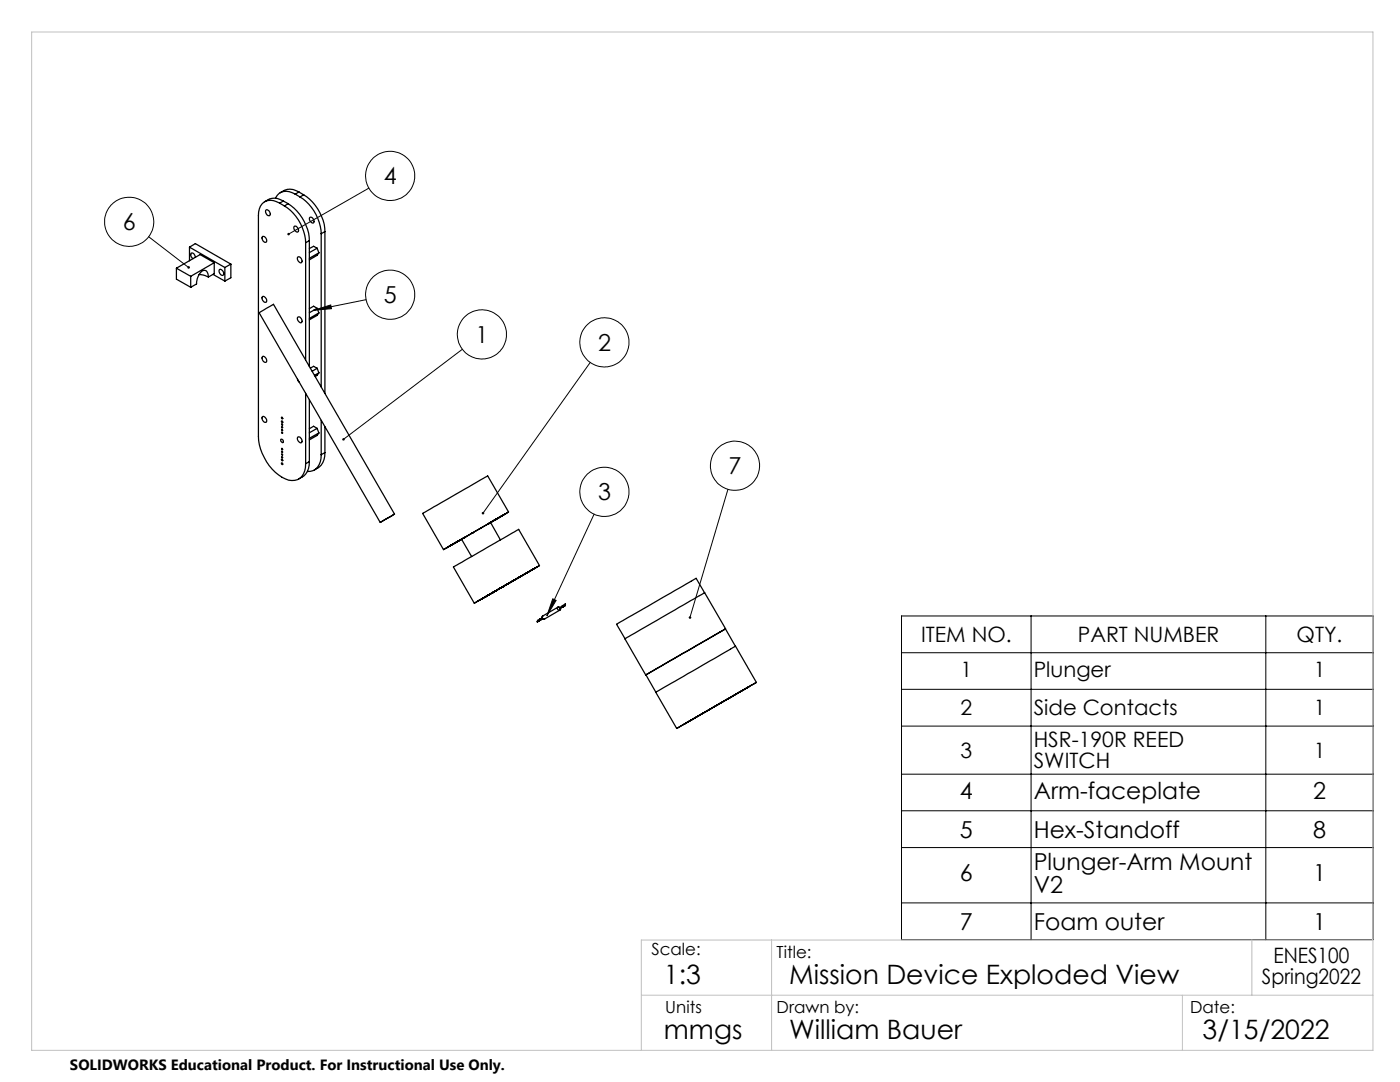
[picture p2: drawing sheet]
<svg xmlns="http://www.w3.org/2000/svg" width="279mm" height="216mm" viewBox="0 0 279 216" stroke-linecap="round" stroke-linejoin="round" font-family="sans-serif">
<g fill="none" stroke="#000" stroke-width=".2">
<path d="M73.6 37.5l-16 9.2M29.7 47.2l7.9 6.2M73.1 59.8l-10.5 2.1M62.6 61.9l3.4-1 .1 .7zM92.3 69.7l-23.8 18M117.8 72.3l-21.4 30.1M145.3 97.6l-7.6 25.6M110.3 119.5l.7 .3-1.9 3.1zM118.6 102.6l-9.5 20.3M179.9 122.9h94.1v64.6h-94.1zM179.9 130.2h94.1M179.9 137.5h94.1"/>
<path d="M205.8 122.9v64.6M252.6 122.9v64.6M179.9 144.9h94.1M179.9 154.5h94.1M179.9 161.8h94.1M179.9 169.1h94.1M179.9 180.2h94.1"/>
<circle cx="77.9" cy="35.1" r="4.9"/>
<circle cx="25.8" cy="44.3" r="4.9"/>
<circle cx="77.9" cy="58.8" r="4.9"/>
<circle cx="96.2" cy="66.7" r="4.9"/>
<circle cx="120.6" cy="68.3" r="4.9"/>
<circle cx="120.6" cy="98.1" r="4.9"/>
<circle cx="146.7" cy="92.9" r="4.9"/>
</g>
<path d="M6.3 6.4h267.7v203.2h-267.7zM128 198.6h146M154 187.6v22M236 198.6v11M249.8 187.6v11M274 187.6h-146v22" fill="none" stroke="#c0c0c0" stroke-width=".2"/>
<path d="M57.4 46.6v.2l.2-.1-.2 .1a.26 .26 0 0 0 .3 .2 .26 .26 0 0 0 .1-.4 .26 .26 0 0 0-.4 0zM37.5 53.2a.25 .25 0 0 0 0 .4 .25 .25 0 0 0 .4-.1l-.3-.1 .3 .1a.25 .25 0 0 0-.1-.3 .25 .25 0 0 0-.3 0zM68.4 87.5l-.1 .3 .2-.1-.2 .1a.25 .25 0 0 0 .4 .1 .25 .25 0 0 0 0-.4 .25 .25 0 0 0-.3 0zM96.2 102.2v.4l.2-.2-.2 .2a.26 .26 0 0 0 .4 0 .26 .26 0 0 0 0-.4 .26 .26 0 0 0-.4 0zM110.3 119.5l.7 .3-1.9 3.1zM137.6 123a.25 .25 0 0 0-.2 .3 .25 .25 0 0 0 .2 .2l.1-.3-.1 .3a.26 .26 0 0 0 .4-.3 .26 .26 0 0 0-.4-.2zM62.6 61.9l3.4-1 .1 .7z" fill="#000"/>
<g fill="none" stroke="#000" stroke-width=".25">
<path d="M58.9 38.7a2.52 2.52 0 0 0-3.9 .8M58.9 38.7l1 .6M59.7 38.3a3.1 3.1 0 0 0-3.8 .2M59.7 38.3l-.8 .4M59.7 38.3l.9 .6M59.9 39.3a9.2 9.2 0 0 1 4.2 7.3M60.6 38.9a9.2 9.2 0 0 1 4.2 7.3M60.6 38.9l-.7 .4M35.2 53.5l2.9 1.6M35.2 53.5v2.2l2.9 1.6M37.8 49.3l1.2-.7 7.1 4.1M37.8 49.3l7.1 4.1"/>
<path d="M37.8 49.3v2.7M38.1 55.1v2.2M39 51.3l-.2-.4a.58 .58 0 0 0-.6-.4l-.1 .5 .4 .6M39.7 54.8l.9 .1 1 .4M41.6 55.3a.96 .96 0 0 0-.2-1 .96 .96 0 0 0-1-.3 3.2 3.2 0 0 0-1.2 2.7l-1.1 .6M42.5 54.8l2.4 1.3M42.8 52.4l-4.7 2.7M42.8 52.4v2.2l-1.2 .7M42.8 52.4l-2.9-1.6-4.7 2.7M43.9 53.8a.78 .78 0 0 1 .6 1.1 .78 .78 0 0 1-.6-1.1zM44.9 53.4v2.7M46.1 52.7l-1.2 .7"/>
<path d="M46.1 52.7v2.7l-1.2 .7M52.3 59.3l.1-.1a.78 .78 0 0 1 .7 1.1 .83 .83 0 0 1-.8-1zM52.4 47.2a.78 .78 0 0 1 .7 1.1 .78 .78 0 0 1-.7-1.1zM53 42a.68 .68 0 0 1 .8 .2 .68 .68 0 0 1 0 .8 .79 .79 0 0 1-.8-1zM55.8 40.5a2.52 2.52 0 0 0-4 1.2l-.2 1.3v44.1a9.9 9.9 0 0 0 6 8.7 2.62 2.62 0 0 0 3.4-2.5v-.8M55.8 40.5l1 .6M56.6 40.1a3.1 3.1 0 0 0-3.8 .2M56.6 40.1l-.8 .4M56.6 40.1l.9 .5M56.8 41.1a9.2 9.2 0 0 1 4.2 7.3M57.5 40.6a9.4 9.4 0 0 1 4.2 7.4M57.5 40.6l-.7 .5"/>
<path d="M58.8 45.1a.78 .78 0 0 1 .6 1.2 .78 .78 0 0 1-.6-1.2zM59.4 51.4a.68 .68 0 0 1 .8 .2 .68 .68 0 0 1-.1 .8h-.3l-.3-.4zM61 48.4v23.4M61.7 48l-.7 .4M61.7 48v25.1M61.9 43.4a.76 .76 0 0 1 .6 1.1 .76 .76 0 0 1-.6-1.1zM63.3 49.5l-1.6 .9M63.3 49.5l.3 .9M63.3 49.5l-.7-.4-.9 .5M63.6 50.4l-1.9 1.1M63.6 50.4l-.3 .5-1.6 1M64.1 46.6v30.6"/>
<path d="M64.8 46.2l-.7 .4M64.8 46.2v32.3M52.4 71.1a.78 .78 0 0 1 .7 1.2 .78 .78 0 0 1-.7-1.2zM59.4 63.4a.66 .66 0 0 1 .8 .2 .66 .66 0 0 1-.1 .8l-.3-.1-.3-.3zM59.4 75.7l.3 .5M61 78.5v14M61.7 79.8v12.3M61.9 73.4l.7-.3 .7 .4M63.3 61.5l-1.6 .9M63.3 61.5l.3 .9M63.3 61.5l-.7-.4-.9 .5M63.3 73.5l-1 .6"/>
<path d="M63.3 73.5l.3 .9M63.6 62.4l-1.9 1.1M63.6 62.4l-.3 .5-1.6 .9M63.6 74.4l-.8 .5M63.6 74.4l-.7 .7M52.3 83.2l.1-.1a.78 .78 0 0 1 .7 1.2 .83 .83 0 0 1-.8-1.1zM56 87.7a.38 .38 0 0 1 .5 .2 .38 .38 0 0 1-.1 .4l-.3-.2zM56.2 91.7l.1-.1 .1 .3a.18 .18 0 0 1-.2 0 .18 .18 0 0 1 0-.2zM56.2 83.3h.1l.1 .2a.18 .18 0 0 1-.2 0 .18 .18 0 0 1 0-.2zM56.2 84h.1l.1 .2a.18 .18 0 0 1-.2 .1 .18 .18 0 0 1 0-.3zM56.2 92.4h.1l.1 .3zM56.2 84.6l.2 .2h-.2z"/>
<path d="M59.5 87.2a.78 .78 0 0 1 .6 1.1 .78 .78 0 0 1-.6-1.1zM61.7 92.1a3.3 3.3 0 0 1-2.1 3.5M61.7 92.1l-.7 .4M63.3 85.5l-1.6 .9M63.3 85.5l.3 .9M63.3 85.5l-.7-.4-.9 .4M63.6 86.4l-1.9 1.1M63.6 86.4l-.3 .5-1.6 .9M64.1 90.7a2.8 2.8 0 0 1-2.8 3.4M64.1 83.9v6.8M64.8 90.3a3.4 3.4 0 0 1-2.1 3.5M64.8 90.3l-.7 .4"/>
<path d="M64.8 85.2v5.1M75.9 104.2l2.8-1.6zM78.7 102.6l-24.1-41.9-1.4 .8-1.5 .9 24.2 41.8M90.7 108.4h.1M92.1 107.6l2 3.5M92.1 107.6l-1.4 .8M92.7 107.2l-.6 .4M92.7 107.2l-3.5 2.1 1.5-.9M92.7 107.2h.1M94.2 106.4l.2-.1-4.4 2.5M94.2 106.4h.1M96.9 119.1h.1"/>
<path d="M97.4 104.5l2.9-1.6-6.1 3.5M97.4 104.5h.1M97.9 104.2l3.6-2-13 7.5 3.6-2.1M97.9 104.2l-.5 .3M97.9 104.2l2 3.5M98.3 118.3h.1M98.3 118.3l-2.9 1.6 1.5-.8M98.7 118l-.4 .3M98.9 103.7l1.9-1.1-2.9 1.6M98.9 117.9h.1M98.9 103.7h.1M98.9 103.7l-1 .5"/>
<path d="M99.8 117.4l2.8-1.6zM100.4 117.1l-1.5 .8M100.4 117.1l.1-.1-4.4 2.5 2.8-1.6M100.4 117.1h.1M101.5 102.2l-4.2-7.2-12.8 7.3-.2 .1 4.2 7.3M102.2 116l4.2-2.4zM103.4 115.3l3.5-2zM103.6 115.2l-6.7 3.9M103.6 115.2l-5.3 3.1M103.6 115.2h.1M105.1 114.4h.1M107.7 112.9l-4.2-7.3-13 7.5 4.2 7.3"/>
<path d="M140.6 118.3l-1.7-2.9-13.5 7.8-2.4 1.4 1.7 2.9M94.7 120.4l13-7.5zM107.6 123.8l.1 .1M107.6 123.8l-.4 .3M107.7 123.9l-.5 .2M107.7 123.7h.1M107.7 123.5l-.4 .3-.1 .3M107.7 123.5h.1M107.7 123.6v.1M107.7 123.6h.1M107.7 123.5v.1M107.7 123.5v.2"/>
<path d="M107.8 123.6v.1M107.8 123.6l-.1 .1M107.8 123.6l-.2 .2M107.8 123.7h.1M107.8 123.7l-.1 .2M108.2 123.3l-.5 .2M108.3 123.4l-.5 .3M108.3 122.9a.35 .35 0 0 0-.1 .5 .35 .35 0 0 0 .5 .1M108.3 122.9a.35 .35 0 0 0 0 .5 .35 .35 0 0 0 .4 .1M111.4 121.1l.4 .1M111.4 121.1a.35 .35 0 0 0-.1 .5 .35 .35 0 0 0 .4 .1M111.4 121.1l-3.1 1.8"/>
<path d="M111.7 121.7l-3 1.8M111.9 121.4l-.2 .3M112.2 121.1h.1M112.2 120.9l-.5 .5 .6-.3M112.2 121.1h.2M112.2 121v.1M112.2 121h.1M112.3 120.9l-.1 .1M112.3 121.1h.1M112.3 120.9h.1M112.3 121v.1M112.3 120.9v.2"/>
<path d="M112.3 120.9v.1M112.7 120.8l-.4 .3M112.7 120.8l.1 .1M112.8 120.9l-.4 .2M112.8 120.5l-.1 .3M112.8 120.5v.4M112.8 120.5l-.5 .4M128.9 134.7l2 3.4M143.8 126.1l-14.9 8.6M143.8 126.1l1-.6 2 3.4M144.8 125.5l-4.2-7.2-5.1 2.9-10.8 6.3 4.2 7.2M151 136.2l-4.2-7.3-.6 .4-15.3 8.8 4.1 7.2"/>
<path d="M135 145.3l16-9.1zM136.5 144.5l13-7.5z"/>
<circle cx="56.3" cy="86.3" r=".14"/>
<circle cx="56.3" cy="90.1" r=".14"/>
<circle cx="56.3" cy="91.2" r=".14"/>
<circle cx="56.3" cy="85.2" r=".13"/>
<circle cx="56.3" cy="85.8" r=".14"/>
<circle cx="56.3" cy="89.6" r=".14"/>
<circle cx="56.3" cy="90.7" r=".14"/>
</g>
<g font-size="5.3">
<text x="132.5" y="196.4">1:3</text>
<text x="157.5" y="196.4">Mission Device Exploded View</text>
<text x="132.5" y="207.4">mmgs</text>
<text x="157.5" y="207.4">William Bauer</text>
<text x="240" y="207.4">3/15/2022</text>
</g>
<g font-size="4.7">
<text x="76.6" y="36.8">4</text>
<text x="24.5" y="45.9">6</text>
<text x="76.6" y="60.5">5</text>
<text x="94.9" y="68.4">1</text>
<text x="119.3" y="70">2</text>
<text x="145.4" y="94.6">7</text>
<text x="119.3" y="99.8">3</text>
<text x="191.6" y="159.4">4</text>
<text x="206.3" y="159.4">Arm-faceplate</text>
<text x="262" y="159.4">2</text>
<text x="191.6" y="167.1">5</text>
<text x="206.3" y="167.1">Hex-Standoff</text>
<text x="262" y="167.1">8</text>
<text x="206.3" y="173.6">Plunger-Arm Mount</text>
<text x="191.6" y="175.9">6</text>
<text x="206.3" y="178.1">V2</text>
<text x="262" y="175.9">1</text>
<text x="191.6" y="185.5">7</text>
<text x="206.3" y="185.5">Foam outer</text>
<text x="262" y="185.5">1</text>
</g>
<g font-size="4.2">
<text x="183.8" y="128.1">ITEM NO.</text>
<text x="215.1" y="128.1">PART NUMBER</text>
<text x="258.8" y="128.1">QTY.</text>
<text x="191.7" y="135">1</text>
<text x="206.3" y="135">Plunger</text>
<text x="262.2" y="135">1</text>
<text x="191.7" y="142.7">2</text>
<text x="206.3" y="142.7">Side Contacts</text>
<text x="262.2" y="142.7">1</text>
<text x="206.3" y="149.1">HSR-190R REED</text>
<text x="191.7" y="151.2">3</text>
<text x="206.3" y="153.2">SWITCH</text>
<text x="262.2" y="151.2">1</text>
<text x="251.9" y="196.4">Spring2022</text>
<text x="254.2" y="192.2">ENES100</text>
</g>
<g font-size="3.3">
<text x="130" y="190.6">Scale:</text>
<text x="155" y="191.2">Title:</text>
<text x="132.8" y="202.2">Units</text>
<text x="155" y="202.2">Drawn by:</text>
<text x="237.5" y="202.2">Date:</text>
</g>
<text font-size="3" x="14" y="213.5">SOLIDWORKS Educational Product. For Instructional Use Only.</text>
</svg>
